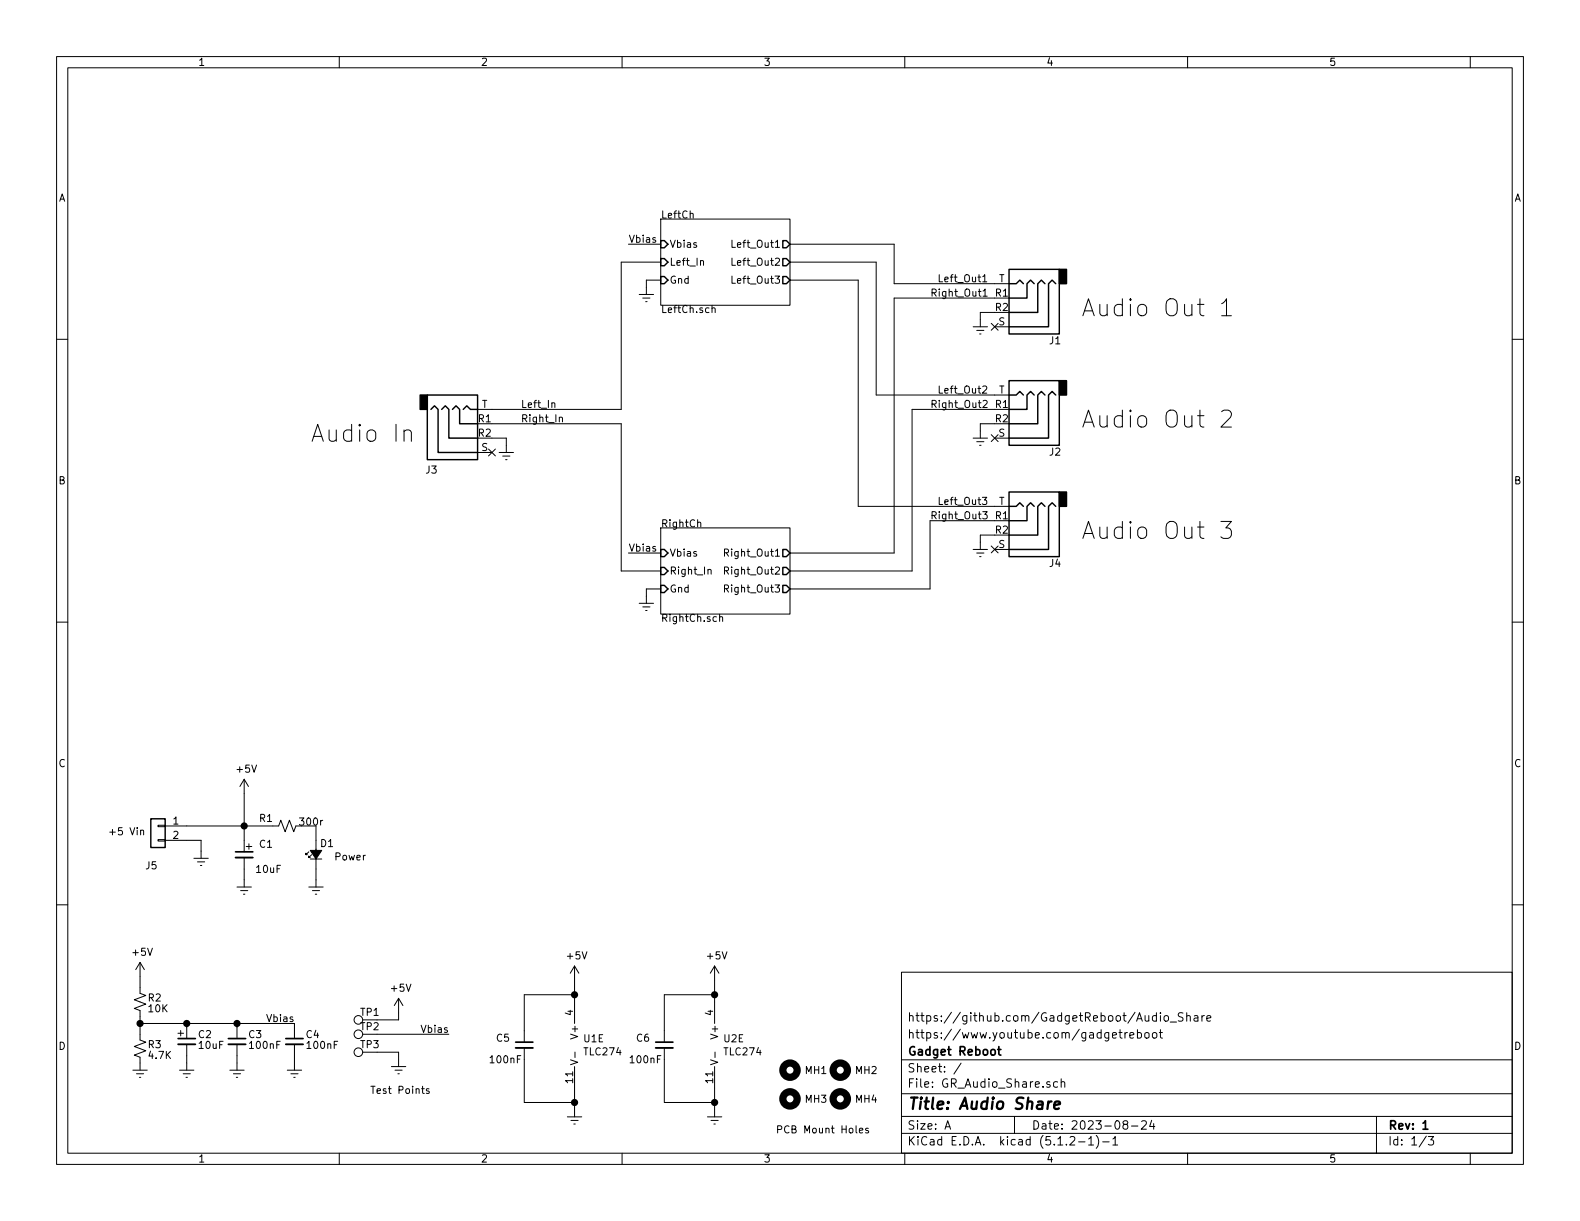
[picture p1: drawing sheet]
EESchema Schematic File Version 4
LIBS:GR_Audio_Splitter-cache
EELAYER 29 0
EELAYER END
$Descr A 11000 8500
encoding utf-8
Sheet 1 3
Title "Audio Share"
Date "2023-08-24"
Rev "1"
Comp "Gadget Reboot"
Comment1 "https://www.youtube.com/gadgetreboot"
Comment2 "https://github.com/GadgetReboot/Audio_Share"
Comment3 ""
Comment4 ""
$EndDescr
$Comp
L Device:C_Small C1
U 1 1
P 1700 5950
F 0 "C1" H 1800 6025 50  0000 L CNN
F 1 "10uF" H 1775 5850 50  0000 L CNN
F 2 "Capacitor_THT:CP_Radial_D5.0mm_P2.50mm" H 1700 5950 50  0001 C CNN
F 3 "~" H 1700 5950 50  0001 C CNN
	1    1700 5950
	1    0    0    -1  
$EndComp
$Comp
L power:GNDREF #PWR09
U 1 1
P 1700 6125
F 0 "#PWR09" H 1700 5875 50  0001 C CNN
F 1 "GNDREF" H 1950 5850 50  0001 C CNN
F 2 "" H 1700 6125 50  0001 C CNN
F 3 "" H 1700 6125 50  0001 C CNN
	1    1700 6125
	-1   0    0    -1  
$EndComp
Wire Wire Line
	1700 6125 1700 6050
Wire Wire Line
	1300 5750 1700 5750
$Comp
L Connector_Generic:Conn_01x02 J5
U 1 1
P 1100 5750
F 0 "J5" H 1100 5475 50  0000 L CNN
F 1 "Conn_01x02" H 1180 5651 50  0001 L CNN
F 2 "Connector_PinHeader_2.54mm:PinHeader_1x02_P2.54mm_Vertical" H 1100 5750 50  0001 C CNN
F 3 "~" H 1100 5750 50  0001 C CNN
	1    1100 5750
	-1   0    0    -1  
$EndComp
$Comp
L power:GNDREF #PWR08
U 1 1
P 1400 5925
F 0 "#PWR08" H 1400 5675 50  0001 C CNN
F 1 "GNDREF" H 1650 5650 50  0001 C CNN
F 2 "" H 1400 5925 50  0001 C CNN
F 3 "" H 1400 5925 50  0001 C CNN
	1    1400 5925
	-1   0    0    -1  
$EndComp
Wire Wire Line
	1400 5925 1400 5850
Wire Wire Line
	1400 5850 1300 5850
Text Notes 750  5825 0    50   ~ 0
+5 Vin
$Comp
L Mechanical:MountingHole MH2
U 1 1
P 5850 7450
F 0 "MH2" H 5950 7450 50  0000 L CNN
F 1 "MountingHole" H 5950 7405 50  0001 L CNN
F 2 "MountingHole:MountingHole_3.2mm_M3" H 5850 7450 50  0001 C CNN
F 3 "~" H 5850 7450 50  0001 C CNN
	1    5850 7450
	1    0    0    -1  
$EndComp
$Comp
L Mechanical:MountingHole MH4
U 1 1
P 5850 7650
F 0 "MH4" H 5950 7650 50  0000 L CNN
F 1 "MountingHole" H 5950 7605 50  0001 L CNN
F 2 "MountingHole:MountingHole_3.2mm_M3" H 5850 7650 50  0001 C CNN
F 3 "~" H 5850 7650 50  0001 C CNN
	1    5850 7650
	1    0    0    -1  
$EndComp
$Comp
L Mechanical:MountingHole MH1
U 1 1
P 5500 7450
F 0 "MH1" H 5600 7450 50  0000 L CNN
F 1 "MountingHole" H 5600 7405 50  0001 L CNN
F 2 "MountingHole:MountingHole_3.2mm_M3" H 5500 7450 50  0001 C CNN
F 3 "~" H 5500 7450 50  0001 C CNN
	1    5500 7450
	1    0    0    -1  
$EndComp
$Comp
L Mechanical:MountingHole MH3
U 1 1
P 5500 7650
F 0 "MH3" H 5600 7650 50  0000 L CNN
F 1 "MountingHole" H 5600 7605 50  0001 L CNN
F 2 "MountingHole:MountingHole_3.2mm_M3" H 5500 7650 50  0001 C CNN
F 3 "~" H 5500 7650 50  0001 C CNN
	1    5500 7650
	1    0    0    -1  
$EndComp
Text Notes 5400 7900 0    50   ~ 0
PCB Mount Holes
$Comp
L Connector:TestPoint TP3
U 1 1
P 2625 7325
F 0 "TP3" V 2675 7375 50  0000 C CNN
F 1 "TestPoint" V 2729 7397 50  0001 C CNN
F 2 "TestPoint:TestPoint_Loop_D1.80mm_Drill1.0mm_Beaded" H 2825 7325 50  0001 C CNN
F 3 "~" H 2825 7325 50  0001 C CNN
	1    2625 7325
	0    -1   -1   0   
$EndComp
$Comp
L Device:C_Small C5
U 1 1
P 3650 7275
F 0 "C5" H 3450 7325 50  0000 L CNN
F 1 "100nF" H 3400 7175 50  0000 L CNN
F 2 "Capacitor_THT:C_Disc_D3.0mm_W2.0mm_P2.50mm" H 3650 7275 50  0001 C CNN
F 3 "~" H 3650 7275 50  0001 C CNN
	1    3650 7275
	1    0    0    -1  
$EndComp
Wire Wire Line
	3650 7175 3650 6925
Wire Wire Line
	3650 6925 4000 6925
Wire Wire Line
	4000 6925 4000 6975
Wire Wire Line
	4000 7575 4000 7675
Wire Wire Line
	4000 7675 3650 7675
Wire Wire Line
	3650 7675 3650 7375
$Comp
L power:GNDREF #PWR020
U 1 1
P 4000 7725
F 0 "#PWR020" H 4000 7475 50  0001 C CNN
F 1 "GNDREF" H 4250 7450 50  0001 C CNN
F 2 "" H 4000 7725 50  0001 C CNN
F 3 "" H 4000 7725 50  0001 C CNN
	1    4000 7725
	-1   0    0    -1  
$EndComp
$Comp
L power:+5V #PWR012
U 1 1
P 4000 6825
F 0 "#PWR012" H 4000 6675 50  0001 C CNN
F 1 "+5V" H 4015 6998 50  0000 C CNN
F 2 "" H 4000 6825 50  0001 C CNN
F 3 "" H 4000 6825 50  0001 C CNN
	1    4000 6825
	1    0    0    -1  
$EndComp
Wire Wire Line
	4000 7725 4000 7675
Connection ~ 4000 7675
Wire Wire Line
	4000 6825 4000 6925
Connection ~ 4000 6925
$Comp
L Connector:TestPoint TP2
U 1 1
P 2625 7200
F 0 "TP2" V 2675 7250 50  0000 C CNN
F 1 "TestPoint" V 2729 7272 50  0001 C CNN
F 2 "TestPoint:TestPoint_Loop_D1.80mm_Drill1.0mm_Beaded" H 2825 7200 50  0001 C CNN
F 3 "~" H 2825 7200 50  0001 C CNN
	1    2625 7200
	0    -1   -1   0   
$EndComp
$Comp
L Connector:TestPoint TP1
U 1 1
P 2625 7100
F 0 "TP1" V 2675 7150 50  0000 C CNN
F 1 "TestPoint" V 2729 7172 50  0001 C CNN
F 2 "TestPoint:TestPoint_Loop_D1.80mm_Drill1.0mm_Beaded" H 2825 7100 50  0001 C CNN
F 3 "~" H 2825 7100 50  0001 C CNN
	1    2625 7100
	0    -1   -1   0   
$EndComp
Text Notes 2575 7625 0    50   ~ 0
Test Points
$Comp
L power:GNDREF #PWR015
U 1 1
P 2775 7375
F 0 "#PWR015" H 2775 7125 50  0001 C CNN
F 1 "GNDREF" H 3025 7100 50  0001 C CNN
F 2 "" H 2775 7375 50  0001 C CNN
F 3 "" H 2775 7375 50  0001 C CNN
	1    2775 7375
	-1   0    0    -1  
$EndComp
$Comp
L power:+5V #PWR014
U 1 1
P 2775 7050
F 0 "#PWR014" H 2775 6900 50  0001 C CNN
F 1 "+5V" H 2790 7223 50  0000 C CNN
F 2 "" H 2775 7050 50  0001 C CNN
F 3 "" H 2775 7050 50  0001 C CNN
	1    2775 7050
	1    0    0    -1  
$EndComp
Wire Wire Line
	2625 7325 2775 7325
Wire Wire Line
	2775 7325 2775 7375
Wire Wire Line
	2625 7100 2775 7100
Wire Wire Line
	2775 7100 2775 7050
Wire Wire Line
	2625 7200 3125 7200
Text Label 2925 7200 0    50   ~ 0
Vbias
Wire Wire Line
	1700 5750 1700 5850
Text Notes 1700 5925 0    50   ~ 0
+\n
$Comp
L Connector:AudioJack4 J3
U 1 1
P 3225 3050
F 0 "J3" H 3050 3275 50  0000 R CNN
F 1 "Audio In" H 2895 3024 118 0000 R CNN
F 2 "footprints:PJ320A" H 3225 3050 50  0001 C CNN
F 3 "~" H 3225 3050 50  0001 C CNN
	1    3225 3050
	1    0    0    1   
$EndComp
$Comp
L power:GNDREF #PWR04
U 1 1
P 3525 3100
F 0 "#PWR04" H 3525 2850 50  0001 C CNN
F 1 "GNDREF" H 3775 2825 50  0001 C CNN
F 2 "" H 3525 3100 50  0001 C CNN
F 3 "" H 3525 3100 50  0001 C CNN
	1    3525 3100
	1    0    0    -1  
$EndComp
Wire Wire Line
	3425 3050 3525 3050
Wire Wire Line
	3525 3050 3525 3100
Text Label 3625 2950 0    50   ~ 0
Right_In
Text Label 3625 2850 0    50   ~ 0
Left_In
$Comp
L Connector:AudioJack4 J1
U 1 1
P 7125 2175
F 0 "J1" H 6950 2375 50  0000 R CNN
F 1 "Audio Out 1" H 6725 2150 118 0000 R CNN
F 2 "footprints:PJ320A" H 7125 2175 50  0001 C CNN
F 3 "~" H 7125 2175 50  0001 C CNN
	1    7125 2175
	-1   0    0    1   
$EndComp
$Comp
L power:GNDREF #PWR02
U 1 1
P 6825 2225
F 0 "#PWR02" H 6825 1975 50  0001 C CNN
F 1 "GNDREF" H 7075 1950 50  0001 C CNN
F 2 "" H 6825 2225 50  0001 C CNN
F 3 "" H 6825 2225 50  0001 C CNN
	1    6825 2225
	-1   0    0    -1  
$EndComp
Wire Wire Line
	6925 2175 6825 2175
Wire Wire Line
	6825 2175 6825 2225
$Comp
L Amplifier_Operational:LM324 U1
U 5 1
P 4100 7275
F 0 "U1" H 4058 7321 50  0000 L CNN
F 1 "TLC274" H 4058 7230 50  0000 L CNN
F 2 "Package_DIP:DIP-14_W7.62mm_Socket_LongPads" H 4050 7375 50  0001 C CNN
F 3 "http://www.ti.com/lit/ds/symlink/lm2902-n.pdf" H 4150 7475 50  0001 C CNN
	5    4100 7275
	1    0    0    -1  
$EndComp
$Comp
L Device:R_Small_US R2
U 1 1
P 975 6975
F 0 "R2" H 925 6950 50  0000 R CNN
F 1 "10K" H 925 7025 50  0000 R CNN
F 2 "Resistor_THT:R_Axial_DIN0204_L3.6mm_D1.6mm_P7.62mm_Horizontal" H 975 6975 50  0001 C CNN
F 3 "~" H 975 6975 50  0001 C CNN
	1    975  6975
	-1   0    0    1   
$EndComp
$Comp
L Device:R_Small_US R3
U 1 1
P 975 7300
F 0 "R3" H 925 7275 50  0000 R CNN
F 1 "4.7K" H 925 7350 50  0000 R CNN
F 2 "Resistor_THT:R_Axial_DIN0204_L3.6mm_D1.6mm_P7.62mm_Horizontal" H 975 7300 50  0001 C CNN
F 3 "~" H 975 7300 50  0001 C CNN
	1    975  7300
	-1   0    0    1   
$EndComp
$Comp
L power:GNDREF #PWR016
U 1 1
P 975 7400
F 0 "#PWR016" H 975 7150 50  0001 C CNN
F 1 "GNDREF" H 1225 7125 50  0001 C CNN
F 2 "" H 975 7400 50  0001 C CNN
F 3 "" H 975 7400 50  0001 C CNN
	1    975  7400
	-1   0    0    -1  
$EndComp
$Comp
L power:+5V #PWR011
U 1 1
P 975 6800
F 0 "#PWR011" H 975 6650 50  0001 C CNN
F 1 "+5V" H 990 6973 50  0000 C CNN
F 2 "" H 975 6800 50  0001 C CNN
F 3 "" H 975 6800 50  0001 C CNN
	1    975  6800
	1    0    0    -1  
$EndComp
Wire Wire Line
	975  6875 975  6800
Wire Wire Line
	975  7075 975  7125
$Comp
L Device:C_Small C2
U 1 1
P 1300 7250
F 0 "C2" H 1375 7300 50  0000 L CNN
F 1 "10uF" H 1375 7225 50  0000 L CNN
F 2 "Capacitor_THT:CP_Radial_D5.0mm_P2.50mm" H 1300 7250 50  0001 C CNN
F 3 "~" H 1300 7250 50  0001 C CNN
	1    1300 7250
	1    0    0    -1  
$EndComp
$Comp
L Device:C_Small C4
U 1 1
P 2050 7250
F 0 "C4" H 2125 7300 50  0000 L CNN
F 1 "100nF" H 2125 7225 50  0000 L CNN
F 2 "Capacitor_THT:C_Disc_D3.0mm_W2.0mm_P2.50mm" H 2050 7250 50  0001 C CNN
F 3 "~" H 2050 7250 50  0001 C CNN
	1    2050 7250
	1    0    0    -1  
$EndComp
Text Notes 1225 7225 0    50   ~ 0
+\n
$Comp
L power:GNDREF #PWR017
U 1 1
P 1300 7400
F 0 "#PWR017" H 1300 7150 50  0001 C CNN
F 1 "GNDREF" H 1550 7125 50  0001 C CNN
F 2 "" H 1300 7400 50  0001 C CNN
F 3 "" H 1300 7400 50  0001 C CNN
	1    1300 7400
	-1   0    0    -1  
$EndComp
$Comp
L power:GNDREF #PWR019
U 1 1
P 2050 7400
F 0 "#PWR019" H 2050 7150 50  0001 C CNN
F 1 "GNDREF" H 2300 7125 50  0001 C CNN
F 2 "" H 2050 7400 50  0001 C CNN
F 3 "" H 2050 7400 50  0001 C CNN
	1    2050 7400
	-1   0    0    -1  
$EndComp
Wire Wire Line
	1300 7400 1300 7350
Wire Wire Line
	2050 7400 2050 7350
Wire Wire Line
	2050 7150 2050 7125
Wire Wire Line
	2050 7125 1650 7125
Connection ~ 975  7125
Wire Wire Line
	975  7125 975  7200
Wire Wire Line
	1300 7150 1300 7125
Wire Wire Line
	1300 7125 975  7125
Text Label 1850 7125 0    50   ~ 0
Vbias
$Sheet
S 4600 1525 900  600 
U 64FC94AC
F0 "LeftCh" 50
F1 "LeftCh.sch" 50
F2 "Left_In" I L 4600 1825 50 
F3 "Left_Out1" O R 5500 1700 50 
F4 "Left_Out2" O R 5500 1825 50 
F5 "Left_Out3" O R 5500 1950 50 
F6 "Gnd" I L 4600 1950 50 
F7 "Vbias" I L 4600 1700 50 
$EndSheet
$Sheet
S 4600 3675 900  600 
U 65001997
F0 "RightCh" 50
F1 "RightCh.sch" 50
F2 "Right_In" I L 4600 3975 50 
F3 "Right_Out1" O R 5500 3850 50 
F4 "Right_Out2" O R 5500 3975 50 
F5 "Right_Out3" O R 5500 4100 50 
F6 "Gnd" I L 4600 4100 50 
F7 "Vbias" I L 4600 3850 50 
$EndSheet
$Comp
L Device:C_Small C6
U 1 1
P 4625 7275
F 0 "C6" H 4425 7325 50  0000 L CNN
F 1 "100nF" H 4375 7175 50  0000 L CNN
F 2 "Capacitor_THT:C_Disc_D3.0mm_W2.0mm_P2.50mm" H 4625 7275 50  0001 C CNN
F 3 "~" H 4625 7275 50  0001 C CNN
	1    4625 7275
	1    0    0    -1  
$EndComp
Wire Wire Line
	4625 7175 4625 6925
Wire Wire Line
	4625 6925 4975 6925
Wire Wire Line
	4975 6925 4975 6975
Wire Wire Line
	4975 7575 4975 7675
Wire Wire Line
	4975 7675 4625 7675
Wire Wire Line
	4625 7675 4625 7375
$Comp
L power:GNDREF #PWR021
U 1 1
P 4975 7725
F 0 "#PWR021" H 4975 7475 50  0001 C CNN
F 1 "GNDREF" H 5225 7450 50  0001 C CNN
F 2 "" H 4975 7725 50  0001 C CNN
F 3 "" H 4975 7725 50  0001 C CNN
	1    4975 7725
	-1   0    0    -1  
$EndComp
$Comp
L power:+5V #PWR013
U 1 1
P 4975 6825
F 0 "#PWR013" H 4975 6675 50  0001 C CNN
F 1 "+5V" H 4990 6998 50  0000 C CNN
F 2 "" H 4975 6825 50  0001 C CNN
F 3 "" H 4975 6825 50  0001 C CNN
	1    4975 6825
	1    0    0    -1  
$EndComp
Wire Wire Line
	4975 7725 4975 7675
Connection ~ 4975 7675
Wire Wire Line
	4975 6825 4975 6925
Connection ~ 4975 6925
$Comp
L Amplifier_Operational:LM324 U2
U 5 1
P 5075 7275
F 0 "U2" H 5033 7321 50  0000 L CNN
F 1 "TLC274" H 5033 7230 50  0000 L CNN
F 2 "Package_DIP:DIP-14_W7.62mm_Socket_LongPads" H 5025 7375 50  0001 C CNN
F 3 "http://www.ti.com/lit/ds/symlink/lm2902-n.pdf" H 5125 7475 50  0001 C CNN
	5    5075 7275
	1    0    0    -1  
$EndComp
Wire Wire Line
	4325 2850 4325 1825
Wire Wire Line
	4325 1825 4600 1825
Wire Wire Line
	3425 2850 4325 2850
Wire Wire Line
	4325 2950 4325 3975
Wire Wire Line
	4325 3975 4600 3975
Wire Wire Line
	3425 2950 4325 2950
NoConn ~ 3425 3150
NoConn ~ 6925 2275
$Comp
L Connector:AudioJack4 J2
U 1 1
P 7125 2950
F 0 "J2" H 6950 3150 50  0000 R CNN
F 1 "Audio Out 2" H 6725 2925 118 0000 R CNN
F 2 "footprints:PJ320A" H 7125 2950 50  0001 C CNN
F 3 "~" H 7125 2950 50  0001 C CNN
	1    7125 2950
	-1   0    0    1   
$EndComp
$Comp
L power:GNDREF #PWR03
U 1 1
P 6825 3000
F 0 "#PWR03" H 6825 2750 50  0001 C CNN
F 1 "GNDREF" H 7075 2725 50  0001 C CNN
F 2 "" H 6825 3000 50  0001 C CNN
F 3 "" H 6825 3000 50  0001 C CNN
	1    6825 3000
	-1   0    0    -1  
$EndComp
Wire Wire Line
	6925 2950 6825 2950
Wire Wire Line
	6825 2950 6825 3000
NoConn ~ 6925 3050
$Comp
L Connector:AudioJack4 J4
U 1 1
P 7125 3725
F 0 "J4" H 6950 3925 50  0000 R CNN
F 1 "Audio Out 3" H 6725 3700 118 0000 R CNN
F 2 "footprints:PJ320A" H 7125 3725 50  0001 C CNN
F 3 "~" H 7125 3725 50  0001 C CNN
	1    7125 3725
	-1   0    0    1   
$EndComp
$Comp
L power:GNDREF #PWR05
U 1 1
P 6825 3775
F 0 "#PWR05" H 6825 3525 50  0001 C CNN
F 1 "GNDREF" H 7075 3500 50  0001 C CNN
F 2 "" H 6825 3775 50  0001 C CNN
F 3 "" H 6825 3775 50  0001 C CNN
	1    6825 3775
	-1   0    0    -1  
$EndComp
Wire Wire Line
	6925 3725 6825 3725
Wire Wire Line
	6825 3725 6825 3775
NoConn ~ 6925 3825
Wire Wire Line
	5500 1700 6225 1700
Wire Wire Line
	6225 1700 6225 1975
Wire Wire Line
	5500 1825 6100 1825
Wire Wire Line
	6100 1825 6100 2750
Wire Wire Line
	5500 1950 5975 1950
Wire Wire Line
	5975 1950 5975 3525
Wire Wire Line
	5500 3850 6225 3850
Wire Wire Line
	6225 3850 6225 2075
Wire Wire Line
	5500 3975 6350 3975
Wire Wire Line
	5500 4100 6475 4100
Wire Wire Line
	6475 4100 6475 3625
Wire Wire Line
	6475 3625 6925 3625
Text Label 6525 1975 0    50   ~ 0
Left_Out1
Text Label 6525 2750 0    50   ~ 0
Left_Out2
Text Label 6525 3525 0    50   ~ 0
Left_Out3
Text Label 6475 2075 0    50   ~ 0
Right_Out1
Text Label 6475 2850 0    50   ~ 0
Right_Out2
Text Label 6475 3625 0    50   ~ 0
Right_Out3
Wire Wire Line
	6225 1975 6925 1975
Wire Wire Line
	6100 2750 6925 2750
Wire Wire Line
	5975 3525 6925 3525
Wire Wire Line
	6225 2075 6925 2075
Wire Wire Line
	6350 3975 6350 2850
Wire Wire Line
	6350 2850 6925 2850
Connection ~ 1700 5750
Wire Wire Line
	1700 5525 1700 5750
$Comp
L power:+5V #PWR07
U 1 1
P 1700 5525
F 0 "#PWR07" H 1700 5375 50  0001 C CNN
F 1 "+5V" H 1715 5698 50  0000 C CNN
F 2 "" H 1700 5525 50  0001 C CNN
F 3 "" H 1700 5525 50  0001 C CNN
	1    1700 5525
	1    0    0    -1  
$EndComp
$Comp
L power:GNDREF #PWR01
U 1 1
P 4500 2000
F 0 "#PWR01" H 4500 1750 50  0001 C CNN
F 1 "GNDREF" H 4750 1725 50  0001 C CNN
F 2 "" H 4500 2000 50  0001 C CNN
F 3 "" H 4500 2000 50  0001 C CNN
	1    4500 2000
	1    0    0    -1  
$EndComp
$Comp
L power:GNDREF #PWR06
U 1 1
P 4500 4150
F 0 "#PWR06" H 4500 3900 50  0001 C CNN
F 1 "GNDREF" H 4750 3875 50  0001 C CNN
F 2 "" H 4500 4150 50  0001 C CNN
F 3 "" H 4500 4150 50  0001 C CNN
	1    4500 4150
	1    0    0    -1  
$EndComp
Wire Wire Line
	4500 4150 4500 4100
Wire Wire Line
	4500 4100 4600 4100
Text Label 4375 3850 0    50   ~ 0
Vbias
Wire Wire Line
	4375 3850 4600 3850
Text Label 4375 1700 0    50   ~ 0
Vbias
Wire Wire Line
	4375 1700 4600 1700
Wire Wire Line
	4500 2000 4500 1950
Wire Wire Line
	4500 1950 4600 1950
$Comp
L Device:LED_Small_ALT D1
U 1 1
P 2200 5950
F 0 "D1" V 2275 5925 50  0000 R CNN
F 1 "LED_Small_ALT" V 2155 5882 50  0001 R CNN
F 2 "LED_THT:LED_D5.0mm" V 2200 5950 50  0001 C CNN
F 3 "~" V 2200 5950 50  0001 C CNN
	1    2200 5950
	0    -1   -1   0   
$EndComp
$Comp
L Device:R_Small_US R1
U 1 1
P 2000 5750
F 0 "R1" V 2050 5950 50  0000 R CNN
F 1 "300r" V 2025 5675 50  0000 R CNN
F 2 "Resistor_THT:R_Axial_DIN0204_L3.6mm_D1.6mm_P7.62mm_Horizontal" H 2000 5750 50  0001 C CNN
F 3 "~" H 2000 5750 50  0001 C CNN
	1    2000 5750
	0    -1   -1   0   
$EndComp
$Comp
L power:GNDREF #PWR010
U 1 1
P 2200 6125
F 0 "#PWR010" H 2200 5875 50  0001 C CNN
F 1 "GNDREF" H 2450 5850 50  0001 C CNN
F 2 "" H 2200 6125 50  0001 C CNN
F 3 "" H 2200 6125 50  0001 C CNN
	1    2200 6125
	-1   0    0    -1  
$EndComp
Wire Wire Line
	1700 5750 1900 5750
Wire Wire Line
	2100 5750 2200 5750
Wire Wire Line
	2200 5750 2200 5850
Wire Wire Line
	2200 6125 2200 6050
Text Notes 2325 6000 0    50   ~ 0
Power
$Comp
L Device:C_Small C3
U 1 1
P 1650 7250
F 0 "C3" H 1725 7300 50  0000 L CNN
F 1 "100nF" H 1725 7225 50  0000 L CNN
F 2 "Capacitor_THT:C_Disc_D3.0mm_W2.0mm_P2.50mm" H 1650 7250 50  0001 C CNN
F 3 "~" H 1650 7250 50  0001 C CNN
	1    1650 7250
	1    0    0    -1  
$EndComp
$Comp
L power:GNDREF #PWR018
U 1 1
P 1650 7400
F 0 "#PWR018" H 1650 7150 50  0001 C CNN
F 1 "GNDREF" H 1900 7125 50  0001 C CNN
F 2 "" H 1650 7400 50  0001 C CNN
F 3 "" H 1650 7400 50  0001 C CNN
	1    1650 7400
	-1   0    0    -1  
$EndComp
Wire Wire Line
	1650 7400 1650 7350
Wire Wire Line
	1650 7150 1650 7125
Connection ~ 1650 7125
Wire Wire Line
	1300 7125 1650 7125
Connection ~ 1300 7125
$EndSCHEMATC
